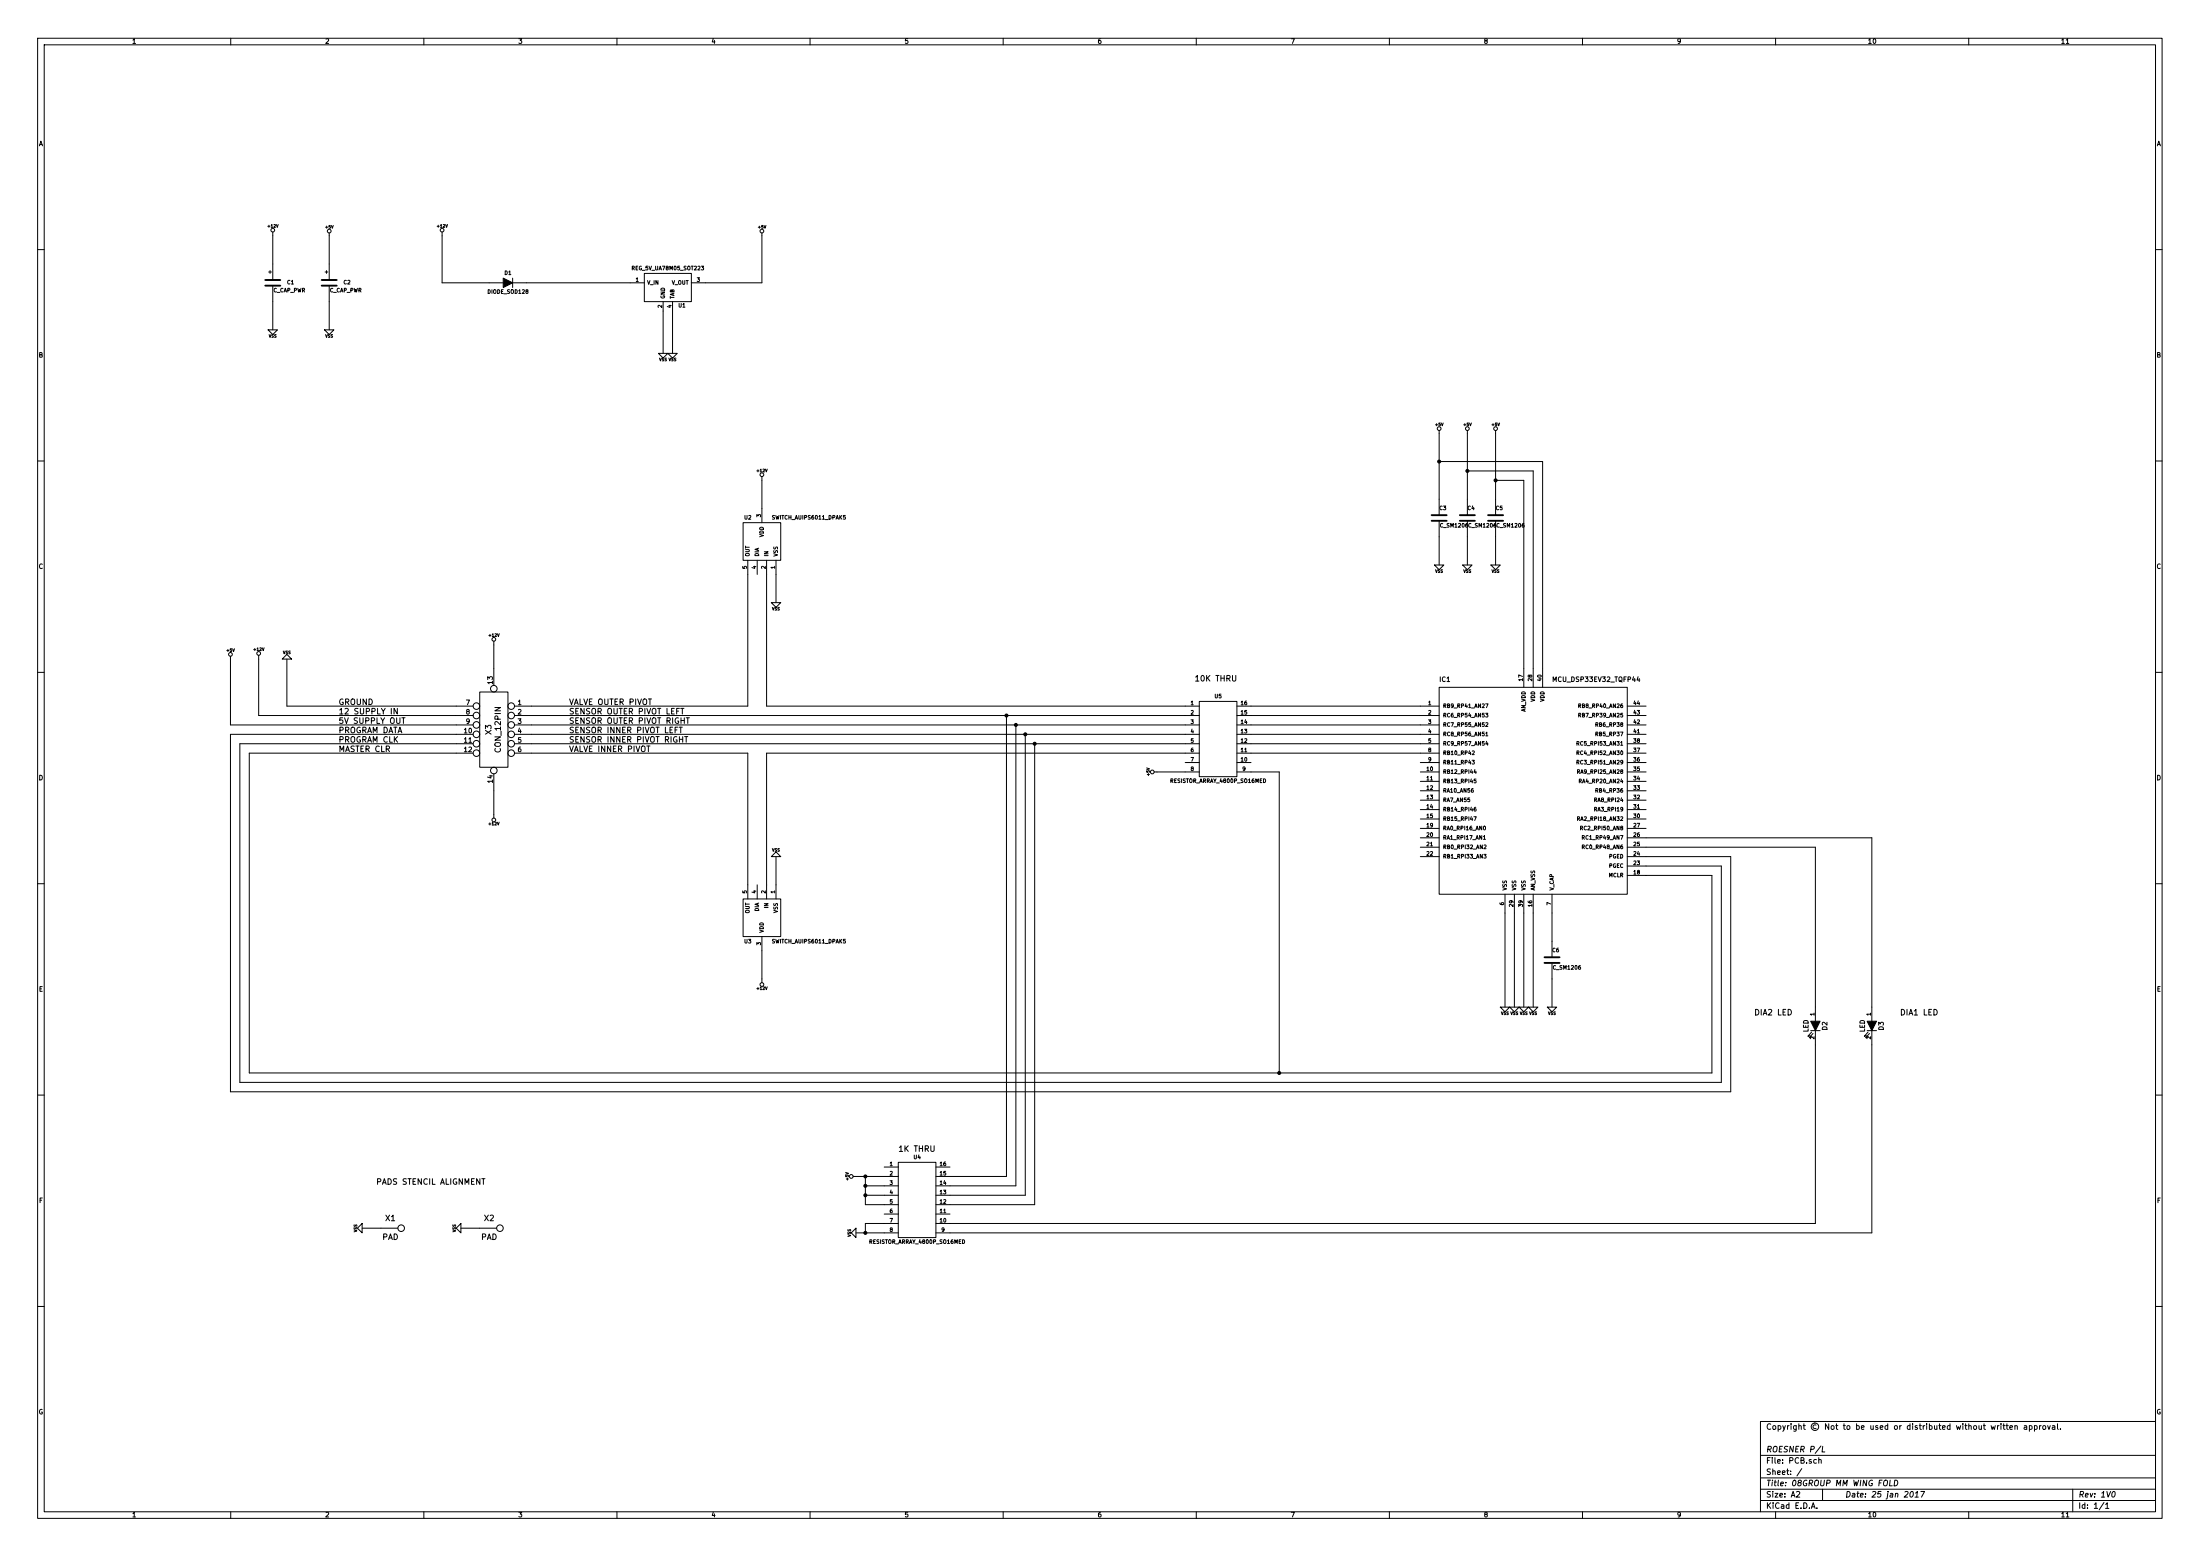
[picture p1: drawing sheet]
EESchema Schematic File Version 4
EELAYER 30 0
EELAYER END
$Descr A2 23386 16535
encoding utf-8
Sheet 1 1
Title "08GROUP MM WING FOLD"
Date "25 jan 2017"
Rev "1V0"
Comp "ROESNER P/L"
Comment1 ""
Comment2 "Copyright © Not to be used or distributed without written approval."
Comment3 ""
Comment4 ""
$EndDescr
Text Notes 4000 12600 0    60   ~ 0
PADS STENCIL ALIGNMENT
$Comp
L PCB-rescue:PAD X1
U 1 1
P 4050 13050
F 0 "X1" H 4150 13150 60  0000 C CNN
F 1 "PAD" H 4150 12950 60  0000 C CNN
F 2 "~" H 4050 13000 60  0000 C CNN
F 3 "~" H 4050 13000 60  0000 C CNN
	1    4050 13050
	1    0    0    -1  
$EndComp
$Comp
L PCB-rescue:PAD X2
U 1 1
P 5100 13050
F 0 "X2" H 5200 13150 60  0000 C CNN
F 1 "PAD" H 5200 12950 60  0000 C CNN
F 2 "~" H 5100 13000 60  0000 C CNN
F 3 "~" H 5100 13000 60  0000 C CNN
	1    5100 13050
	1    0    0    -1  
$EndComp
$Comp
L power:VSS #PWR01
U 1 1
P 3850 13050
F 0 "#PWR01" H 3850 13050 30  0001 C CNN
F 1 "VSS" H 3850 12980 30  0000 C CNN
F 2 "" H 3850 13050 60  0000 C CNN
F 3 "" H 3850 13050 60  0000 C CNN
	1    3850 13050
	0    1    1    0   
$EndComp
$Comp
L power:VSS #PWR02
U 1 1
P 4900 13050
F 0 "#PWR02" H 4900 13050 30  0001 C CNN
F 1 "VSS" H 4900 12980 30  0000 C CNN
F 2 "" H 4900 13050 60  0000 C CNN
F 3 "" H 4900 13050 60  0000 C CNN
	1    4900 13050
	0    1    1    0   
$EndComp
$Comp
L PCB-rescue:CON_12PIN X3
U 1 1
P 5250 7750
F 0 "X3" V 5200 7750 60  0000 C CNN
F 1 "CON_12PIN" V 5300 7750 60  0000 C CNN
F 2 "~" H 5250 7700 60  0000 C CNN
F 3 "~" H 5250 7700 60  0000 C CNN
	1    5250 7750
	1    0    0    -1  
$EndComp
$Comp
L PCB-rescue:DIODE_SOD128 D1
U 1 1
P 5400 3000
F 0 "D1" H 5400 3100 40  0000 C CNN
F 1 "DIODE_SOD128" H 5400 2900 40  0000 C CNN
F 2 "~" H 5400 3000 60  0000 C CNN
F 3 "~" H 5400 3000 60  0000 C CNN
	1    5400 3000
	1    0    0    -1  
$EndComp
$Comp
L PCB-rescue:+12V #PWR03
U 1 1
P 2750 7000
F 0 "#PWR03" H 2750 6950 20  0001 C CNN
F 1 "+12V" H 2750 7100 30  0000 C CNN
F 2 "" H 2750 7000 60  0000 C CNN
F 3 "" H 2750 7000 60  0000 C CNN
	1    2750 7000
	1    0    0    -1  
$EndComp
$Comp
L PCB-rescue:+5V #PWR04
U 1 1
P 2450 7000
F 0 "#PWR04" H 2450 7090 20  0001 C CNN
F 1 "+5V" H 2450 7090 30  0000 C CNN
F 2 "" H 2450 7000 60  0000 C CNN
F 3 "" H 2450 7000 60  0000 C CNN
	1    2450 7000
	1    0    0    -1  
$EndComp
$Comp
L power:VSS #PWR05
U 1 1
P 3050 7000
F 0 "#PWR05" H 3050 7000 30  0001 C CNN
F 1 "VSS" H 3050 6930 30  0000 C CNN
F 2 "" H 3050 7000 60  0000 C CNN
F 3 "" H 3050 7000 60  0000 C CNN
	1    3050 7000
	-1   0    0    1   
$EndComp
$Comp
L PCB-rescue:REG_5V_UA78M05_SOT223 U1
U 1 1
P 7100 3050
F 0 "U1" H 7250 2854 40  0000 C CNN
F 1 "REG_5V_UA78M05_SOT223" H 7100 3250 40  0000 C CNN
F 2 "~" H 7100 3050 60  0000 C CNN
F 3 "~" H 7100 3050 60  0000 C CNN
	1    7100 3050
	1    0    0    -1  
$EndComp
$Comp
L PCB-rescue:MCU_DSP33EV32_TQFP44 IC1
U 1 1
P 16300 8400
F 0 "IC1" H 15300 9550 50  0000 L BNN
F 1 "MCU_DSP33EV32_TQFP44" H 16500 9550 50  0000 L BNN
F 2 "TQFP100" H 15450 7250 50  0001 C CNN
F 3 "~" H 16300 8400 60  0000 C CNN
	1    16300 8400
	1    0    0    -1  
$EndComp
$Comp
L PCB-rescue:C_CAP_PWR C2
U 1 1
P 3500 3000
F 0 "C2" H 3650 3000 40  0000 L CNN
F 1 "C_CAP_PWR" H 3506 2915 40  0000 L CNN
F 2 "~" H 3538 2850 30  0000 C CNN
F 3 "~" H 3500 3000 60  0000 C CNN
	1    3500 3000
	1    0    0    -1  
$EndComp
$Comp
L PCB-rescue:C_CAP_PWR C1
U 1 1
P 2900 3000
F 0 "C1" H 3050 3000 40  0000 L CNN
F 1 "C_CAP_PWR" H 2906 2915 40  0000 L CNN
F 2 "~" H 2938 2850 30  0000 C CNN
F 3 "~" H 2900 3000 60  0000 C CNN
	1    2900 3000
	1    0    0    -1  
$EndComp
$Comp
L power:VSS #PWR06
U 1 1
P 3500 3500
F 0 "#PWR06" H 3500 3500 30  0001 C CNN
F 1 "VSS" H 3500 3430 30  0000 C CNN
F 2 "" H 3500 3500 60  0000 C CNN
F 3 "" H 3500 3500 60  0000 C CNN
	1    3500 3500
	1    0    0    -1  
$EndComp
$Comp
L power:VSS #PWR07
U 1 1
P 2900 3500
F 0 "#PWR07" H 2900 3500 30  0001 C CNN
F 1 "VSS" H 2900 3430 30  0000 C CNN
F 2 "" H 2900 3500 60  0000 C CNN
F 3 "" H 2900 3500 60  0000 C CNN
	1    2900 3500
	1    0    0    -1  
$EndComp
$Comp
L PCB-rescue:+12V #PWR08
U 1 1
P 2900 2500
F 0 "#PWR08" H 2900 2450 20  0001 C CNN
F 1 "+12V" H 2900 2600 30  0000 C CNN
F 2 "" H 2900 2500 60  0000 C CNN
F 3 "" H 2900 2500 60  0000 C CNN
	1    2900 2500
	1    0    0    -1  
$EndComp
$Comp
L PCB-rescue:+5V #PWR09
U 1 1
P 3500 2500
F 0 "#PWR09" H 3500 2590 20  0001 C CNN
F 1 "+5V" H 3500 2590 30  0000 C CNN
F 2 "" H 3500 2500 60  0000 C CNN
F 3 "" H 3500 2500 60  0000 C CNN
	1    3500 2500
	1    0    0    -1  
$EndComp
$Comp
L PCB-rescue:C_SM1206 C3
U 1 1
P 15300 5500
F 0 "C3" H 15300 5600 40  0000 L CNN
F 1 "C_SM1206" H 15306 5415 40  0000 L CNN
F 2 "~" H 15338 5350 30  0000 C CNN
F 3 "~" H 15300 5500 60  0000 C CNN
	1    15300 5500
	1    0    0    -1  
$EndComp
$Comp
L PCB-rescue:C_SM1206 C4
U 1 1
P 15600 5500
F 0 "C4" H 15600 5600 40  0000 L CNN
F 1 "C_SM1206" H 15606 5415 40  0000 L CNN
F 2 "~" H 15638 5350 30  0000 C CNN
F 3 "~" H 15600 5500 60  0000 C CNN
	1    15600 5500
	1    0    0    -1  
$EndComp
$Comp
L PCB-rescue:C_SM1206 C5
U 1 1
P 15900 5500
F 0 "C5" H 15900 5600 40  0000 L CNN
F 1 "C_SM1206" H 15906 5415 40  0000 L CNN
F 2 "~" H 15938 5350 30  0000 C CNN
F 3 "~" H 15900 5500 60  0000 C CNN
	1    15900 5500
	1    0    0    -1  
$EndComp
$Comp
L PCB-rescue:C_SM1206 C6
U 1 1
P 16500 10200
F 0 "C6" H 16500 10300 40  0000 L CNN
F 1 "C_SM1206" H 16506 10115 40  0000 L CNN
F 2 "~" H 16538 10050 30  0000 C CNN
F 3 "~" H 16500 10200 60  0000 C CNN
	1    16500 10200
	1    0    0    -1  
$EndComp
$Comp
L PCB-rescue:RESISTOR_ARRAY_4800P_SO16MED U4
U 1 1
P 9900 12700
F 0 "U4" H 9750 13100 40  0000 C CNN
F 1 "RESISTOR_ARRAY_4800P_SO16MED" H 9750 12200 40  0000 C CNN
F 2 "~" H 9750 12650 30  0000 C CIN
F 3 "~" H 9900 12700 60  0000 C CNN
	1    9900 12700
	1    0    0    -1  
$EndComp
$Comp
L PCB-rescue:RESISTOR_ARRAY_4800P_SO16MED U5
U 1 1
P 13100 7800
F 0 "U5" H 12950 8200 40  0000 C CNN
F 1 "RESISTOR_ARRAY_4800P_SO16MED" H 12950 7300 40  0000 C CNN
F 2 "~" H 12950 7750 30  0000 C CIN
F 3 "~" H 13100 7800 60  0000 C CNN
	1    13100 7800
	1    0    0    -1  
$EndComp
$Comp
L PCB-rescue:SWITCH_AUIPS6011_DPAK5 U2
U 1 1
P 8100 5750
F 0 "U2" H 8250 6000 40  0000 C CNN
F 1 "SWITCH_AUIPS6011_DPAK5" H 7600 6000 40  0000 C CNN
F 2 "~" H 8250 5600 30  0000 C CIN
F 3 "~" H 8250 5600 60  0000 C CNN
	1    8100 5750
	-1   0    0    -1  
$EndComp
$Comp
L PCB-rescue:LED D2
U 1 1
P 19300 10900
F 0 "D2" H 19300 11000 50  0000 C CNN
F 1 "LED" H 19300 10800 50  0000 C CNN
F 2 "~" H 19300 10900 60  0000 C CNN
F 3 "~" H 19300 10900 60  0000 C CNN
	1    19300 10900
	0    1    1    0   
$EndComp
$Comp
L PCB-rescue:+12V #PWR010
U 1 1
P 8100 5100
F 0 "#PWR010" H 8100 5050 20  0001 C CNN
F 1 "+12V" H 8100 5200 30  0000 C CNN
F 2 "" H 8100 5100 60  0000 C CNN
F 3 "" H 8100 5100 60  0000 C CNN
	1    8100 5100
	-1   0    0    -1  
$EndComp
$Comp
L power:VSS #PWR011
U 1 1
P 8250 6400
F 0 "#PWR011" H 8250 6400 30  0001 C CNN
F 1 "VSS" H 8250 6330 30  0000 C CNN
F 2 "" H 8250 6400 60  0000 C CNN
F 3 "" H 8250 6400 60  0000 C CNN
	1    8250 6400
	-1   0    0    -1  
$EndComp
$Comp
L PCB-rescue:SWITCH_AUIPS6011_DPAK5 U3
U 1 1
P 8100 9750
F 0 "U3" H 8250 10000 40  0000 C CNN
F 1 "SWITCH_AUIPS6011_DPAK5" H 7600 10000 40  0000 C CNN
F 2 "~" H 8250 9600 30  0000 C CIN
F 3 "~" H 8250 9600 60  0000 C CNN
	1    8100 9750
	-1   0    0    1   
$EndComp
$Comp
L PCB-rescue:+12V #PWR012
U 1 1
P 8100 10400
F 0 "#PWR012" H 8100 10350 20  0001 C CNN
F 1 "+12V" H 8100 10500 30  0000 C CNN
F 2 "" H 8100 10400 60  0000 C CNN
F 3 "" H 8100 10400 60  0000 C CNN
	1    8100 10400
	-1   0    0    1   
$EndComp
$Comp
L power:VSS #PWR013
U 1 1
P 8250 9100
F 0 "#PWR013" H 8250 9100 30  0001 C CNN
F 1 "VSS" H 8250 9030 30  0000 C CNN
F 2 "" H 8250 9100 60  0000 C CNN
F 3 "" H 8250 9100 60  0000 C CNN
	1    8250 9100
	-1   0    0    1   
$EndComp
Text Notes 12700 7250 0    60   ~ 0
10K THRU
Text Notes 9550 12250 0    60   ~ 0
1K THRU
$Comp
L PCB-rescue:+5V #PWR014
U 1 1
P 12300 8200
F 0 "#PWR014" H 12300 8290 20  0001 C CNN
F 1 "+5V" H 12300 8290 30  0000 C CNN
F 2 "" H 12300 8200 60  0000 C CNN
F 3 "" H 12300 8200 60  0000 C CNN
	1    12300 8200
	0    -1   -1   0   
$EndComp
$Comp
L PCB-rescue:+5V #PWR015
U 1 1
P 9100 12500
F 0 "#PWR015" H 9100 12590 20  0001 C CNN
F 1 "+5V" H 9100 12590 30  0000 C CNN
F 2 "" H 9100 12500 60  0000 C CNN
F 3 "" H 9100 12500 60  0000 C CNN
	1    9100 12500
	0    -1   -1   0   
$EndComp
$Comp
L power:VSS #PWR016
U 1 1
P 9100 13100
F 0 "#PWR016" H 9100 13100 30  0001 C CNN
F 1 "VSS" H 9100 13030 30  0000 C CNN
F 2 "" H 9100 13100 60  0000 C CNN
F 3 "" H 9100 13100 60  0000 C CNN
	1    9100 13100
	0    1    1    0   
$EndComp
$Comp
L power:VSS #PWR017
U 1 1
P 16500 10700
F 0 "#PWR017" H 16500 10700 30  0001 C CNN
F 1 "VSS" H 16500 10630 30  0000 C CNN
F 2 "" H 16500 10700 60  0000 C CNN
F 3 "" H 16500 10700 60  0000 C CNN
	1    16500 10700
	1    0    0    -1  
$EndComp
$Comp
L power:VSS #PWR018
U 1 1
P 16300 10700
F 0 "#PWR018" H 16300 10700 30  0001 C CNN
F 1 "VSS" H 16300 10630 30  0000 C CNN
F 2 "" H 16300 10700 60  0000 C CNN
F 3 "" H 16300 10700 60  0000 C CNN
	1    16300 10700
	1    0    0    -1  
$EndComp
$Comp
L power:VSS #PWR019
U 1 1
P 16200 10700
F 0 "#PWR019" H 16200 10700 30  0001 C CNN
F 1 "VSS" H 16200 10630 30  0000 C CNN
F 2 "" H 16200 10700 60  0000 C CNN
F 3 "" H 16200 10700 60  0000 C CNN
	1    16200 10700
	1    0    0    -1  
$EndComp
$Comp
L power:VSS #PWR020
U 1 1
P 16100 10700
F 0 "#PWR020" H 16100 10700 30  0001 C CNN
F 1 "VSS" H 16100 10630 30  0000 C CNN
F 2 "" H 16100 10700 60  0000 C CNN
F 3 "" H 16100 10700 60  0000 C CNN
	1    16100 10700
	1    0    0    -1  
$EndComp
$Comp
L power:VSS #PWR021
U 1 1
P 16000 10700
F 0 "#PWR021" H 16000 10700 30  0001 C CNN
F 1 "VSS" H 16000 10630 30  0000 C CNN
F 2 "" H 16000 10700 60  0000 C CNN
F 3 "" H 16000 10700 60  0000 C CNN
	1    16000 10700
	1    0    0    -1  
$EndComp
$Comp
L power:VSS #PWR022
U 1 1
P 15900 6000
F 0 "#PWR022" H 15900 6000 30  0001 C CNN
F 1 "VSS" H 15900 5930 30  0000 C CNN
F 2 "" H 15900 6000 60  0000 C CNN
F 3 "" H 15900 6000 60  0000 C CNN
	1    15900 6000
	1    0    0    -1  
$EndComp
$Comp
L power:VSS #PWR023
U 1 1
P 15600 6000
F 0 "#PWR023" H 15600 6000 30  0001 C CNN
F 1 "VSS" H 15600 5930 30  0000 C CNN
F 2 "" H 15600 6000 60  0000 C CNN
F 3 "" H 15600 6000 60  0000 C CNN
	1    15600 6000
	1    0    0    -1  
$EndComp
$Comp
L power:VSS #PWR024
U 1 1
P 15300 6000
F 0 "#PWR024" H 15300 6000 30  0001 C CNN
F 1 "VSS" H 15300 5930 30  0000 C CNN
F 2 "" H 15300 6000 60  0000 C CNN
F 3 "" H 15300 6000 60  0000 C CNN
	1    15300 6000
	1    0    0    -1  
$EndComp
$Comp
L PCB-rescue:+5V #PWR025
U 1 1
P 15300 4600
F 0 "#PWR025" H 15300 4690 20  0001 C CNN
F 1 "+5V" H 15300 4690 30  0000 C CNN
F 2 "" H 15300 4600 60  0000 C CNN
F 3 "" H 15300 4600 60  0000 C CNN
	1    15300 4600
	1    0    0    -1  
$EndComp
$Comp
L PCB-rescue:+5V #PWR026
U 1 1
P 15600 4600
F 0 "#PWR026" H 15600 4690 20  0001 C CNN
F 1 "+5V" H 15600 4690 30  0000 C CNN
F 2 "" H 15600 4600 60  0000 C CNN
F 3 "" H 15600 4600 60  0000 C CNN
	1    15600 4600
	1    0    0    -1  
$EndComp
$Comp
L PCB-rescue:+5V #PWR027
U 1 1
P 15900 4600
F 0 "#PWR027" H 15900 4690 20  0001 C CNN
F 1 "+5V" H 15900 4690 30  0000 C CNN
F 2 "" H 15900 4600 60  0000 C CNN
F 3 "" H 15900 4600 60  0000 C CNN
	1    15900 4600
	1    0    0    -1  
$EndComp
$Comp
L PCB-rescue:+12V #PWR028
U 1 1
P 4700 2500
F 0 "#PWR028" H 4700 2450 20  0001 C CNN
F 1 "+12V" H 4700 2600 30  0000 C CNN
F 2 "" H 4700 2500 60  0000 C CNN
F 3 "" H 4700 2500 60  0000 C CNN
	1    4700 2500
	1    0    0    -1  
$EndComp
$Comp
L PCB-rescue:+5V #PWR029
U 1 1
P 8100 2500
F 0 "#PWR029" H 8100 2590 20  0001 C CNN
F 1 "+5V" H 8100 2590 30  0000 C CNN
F 2 "" H 8100 2500 60  0000 C CNN
F 3 "" H 8100 2500 60  0000 C CNN
	1    8100 2500
	1    0    0    -1  
$EndComp
$Comp
L power:VSS #PWR030
U 1 1
P 7050 3750
F 0 "#PWR030" H 7050 3750 30  0001 C CNN
F 1 "VSS" H 7050 3680 30  0000 C CNN
F 2 "" H 7050 3750 60  0000 C CNN
F 3 "" H 7050 3750 60  0000 C CNN
	1    7050 3750
	1    0    0    -1  
$EndComp
$Comp
L power:VSS #PWR031
U 1 1
P 7150 3750
F 0 "#PWR031" H 7150 3750 30  0001 C CNN
F 1 "VSS" H 7150 3680 30  0000 C CNN
F 2 "" H 7150 3750 60  0000 C CNN
F 3 "" H 7150 3750 60  0000 C CNN
	1    7150 3750
	1    0    0    -1  
$EndComp
Text Notes 6050 7500 0    60   ~ 0
VALVE OUTER PIVOT
Text Notes 6050 8000 0    60   ~ 0
VALVE INNER PIVOT
Text Notes 6050 7900 0    60   ~ 0
SENSOR INNER PIVOT RIGHT
Text Notes 6050 7800 0    60   ~ 0
SENSOR INNER PIVOT LEFT
Text Notes 6050 7600 0    60   ~ 0
SENSOR OUTER PIVOT LEFT
Text Notes 6050 7700 0    60   ~ 0
SENSOR OUTER PIVOT RIGHT
Text Notes 3600 7600 0    60   ~ 0
12 SUPPLY IN
Text Notes 3600 7700 0    60   ~ 0
5V SUPPLY OUT
Text Notes 3600 7500 0    60   ~ 0
GROUND
Text Notes 3600 8000 0    60   ~ 0
MASTER CLR
Text Notes 3600 7800 0    60   ~ 0
PROGRAM DATA
Text Notes 3600 7900 0    60   ~ 0
PROGRAM CLK
$Comp
L PCB-rescue:+12V #PWR032
U 1 1
P 5250 6850
F 0 "#PWR032" H 5250 6800 20  0001 C CNN
F 1 "+12V" H 5250 6950 30  0000 C CNN
F 2 "" H 5250 6850 60  0000 C CNN
F 3 "" H 5250 6850 60  0000 C CNN
	1    5250 6850
	1    0    0    -1  
$EndComp
$Comp
L PCB-rescue:+12V #PWR033
U 1 1
P 5250 8650
F 0 "#PWR033" H 5250 8600 20  0001 C CNN
F 1 "+12V" H 5250 8750 30  0000 C CNN
F 2 "" H 5250 8650 60  0000 C CNN
F 3 "" H 5250 8650 60  0000 C CNN
	1    5250 8650
	-1   0    0    1   
$EndComp
Wire Wire Line
	5100 13050 4900 13050
Wire Wire Line
	4050 13050 3850 13050
Wire Wire Line
	3050 7500 3050 7000
Wire Wire Line
	2750 7000 2750 7600
Wire Wire Line
	2450 7000 2450 7700
Wire Wire Line
	3500 2500 3500 2800
Wire Wire Line
	3500 3200 3500 3500
Wire Wire Line
	2900 3500 2900 3200
Wire Wire Line
	2900 2800 2900 2500
Wire Wire Line
	2750 7600 4850 7600
Wire Wire Line
	2450 7700 4850 7700
Wire Wire Line
	8100 5400 8100 5100
Wire Wire Line
	8250 6100 8250 6400
Wire Wire Line
	8100 10100 8100 10400
Wire Wire Line
	8250 9400 8250 9100
Wire Wire Line
	5650 7600 10700 7600
Wire Wire Line
	5650 7700 10800 7700
Wire Wire Line
	5650 7800 10900 7800
Wire Wire Line
	5650 7900 11000 7900
Wire Wire Line
	15100 7500 13300 7500
Wire Wire Line
	15100 7600 13300 7600
Wire Wire Line
	15100 7700 13300 7700
Wire Wire Line
	15100 7800 13300 7800
Wire Wire Line
	15100 7900 13300 7900
Wire Wire Line
	15100 8000 13300 8000
Wire Wire Line
	17500 9300 18200 9300
Wire Wire Line
	18200 9300 18200 11400
Wire Wire Line
	18200 11400 13600 11400
Wire Wire Line
	13600 11400 13600 8200
Wire Wire Line
	13600 8200 13300 8200
Wire Wire Line
	12600 8200 12300 8200
Wire Wire Line
	9100 12500 9200 12500
Wire Wire Line
	9200 12800 9400 12800
Wire Wire Line
	9200 12500 9200 12600
Connection ~ 9200 12500
Wire Wire Line
	9400 12700 9200 12700
Connection ~ 9200 12700
Wire Wire Line
	9400 12600 9200 12600
Connection ~ 9200 12600
Wire Wire Line
	2650 11400 2650 8000
Connection ~ 13600 11400
Wire Wire Line
	17500 9200 18300 9200
Wire Wire Line
	18300 9200 18300 11500
Wire Wire Line
	18300 11500 2550 11500
Wire Wire Line
	2550 11500 2550 7900
Wire Wire Line
	2450 7800 2450 11600
Wire Wire Line
	2450 11600 18400 11600
Wire Wire Line
	18400 11600 18400 9100
Wire Wire Line
	18400 9100 17500 9100
Wire Wire Line
	10100 12500 10700 12500
Wire Wire Line
	10700 12500 10700 7600
Connection ~ 10700 7600
Wire Wire Line
	10800 7700 10800 12600
Wire Wire Line
	10800 12600 10100 12600
Connection ~ 10800 7700
Wire Wire Line
	10100 12700 10900 12700
Wire Wire Line
	10900 12700 10900 7800
Connection ~ 10900 7800
Wire Wire Line
	11000 7900 11000 12800
Wire Wire Line
	11000 12800 10100 12800
Connection ~ 11000 7900
Wire Wire Line
	16500 10000 16500 9700
Wire Wire Line
	16500 10400 16500 10700
Wire Wire Line
	16300 9700 16300 10700
Wire Wire Line
	16200 10700 16200 9700
Wire Wire Line
	16100 9700 16100 10700
Wire Wire Line
	16000 10700 16000 9700
Wire Wire Line
	15300 4600 15300 4900
Wire Wire Line
	15600 4600 15600 5000
Wire Wire Line
	15900 4600 15900 5100
Wire Wire Line
	15900 5700 15900 6000
Wire Wire Line
	15600 5700 15600 6000
Wire Wire Line
	15300 5700 15300 6000
Wire Wire Line
	16200 7100 16200 5100
Wire Wire Line
	16200 5100 15900 5100
Connection ~ 15900 5100
Wire Wire Line
	16300 7100 16300 5000
Wire Wire Line
	16300 5000 15600 5000
Connection ~ 15600 5000
Wire Wire Line
	16400 7100 16400 4900
Wire Wire Line
	16400 4900 15300 4900
Connection ~ 15300 4900
Wire Wire Line
	4700 2500 4700 3000
Wire Wire Line
	4700 3000 5200 3000
Wire Wire Line
	5600 3000 6700 3000
Wire Wire Line
	7500 3000 8100 3000
Wire Wire Line
	8100 3000 8100 2500
Wire Wire Line
	7150 3300 7150 3750
Wire Wire Line
	7050 3300 7050 3750
Wire Wire Line
	12600 7500 8150 7500
Wire Wire Line
	8150 7500 8150 6100
Wire Wire Line
	7950 6100 7950 7500
Wire Wire Line
	7950 7500 5650 7500
Wire Wire Line
	7950 9400 7950 8000
Wire Wire Line
	7950 8000 5650 8000
Wire Wire Line
	12600 8000 8150 8000
Wire Wire Line
	8150 8000 8150 9400
Wire Wire Line
	5250 7100 5250 6850
Wire Wire Line
	5250 8400 5250 8650
Wire Wire Line
	4850 7500 3050 7500
Wire Wire Line
	2650 8000 4850 8000
Wire Wire Line
	2550 7900 4850 7900
Wire Wire Line
	2450 7800 4850 7800
Wire Wire Line
	9400 13100 9200 13100
Wire Wire Line
	9400 13000 9200 13000
Wire Wire Line
	9200 13000 9200 13100
Connection ~ 9200 13100
Wire Wire Line
	17500 9000 19300 9000
Wire Wire Line
	19300 9000 19300 10700
Wire Wire Line
	17500 8900 19900 8900
Wire Wire Line
	19900 8900 19900 10700
$Comp
L PCB-rescue:LED D3
U 1 1
P 19900 10900
F 0 "D3" H 19900 11000 50  0000 C CNN
F 1 "LED" H 19900 10800 50  0000 C CNN
F 2 "~" H 19900 10900 60  0000 C CNN
F 3 "~" H 19900 10900 60  0000 C CNN
	1    19900 10900
	0    1    1    0   
$EndComp
Wire Wire Line
	19300 11100 19300 13000
Wire Wire Line
	19300 13000 10100 13000
Wire Wire Line
	10100 13100 19900 13100
Wire Wire Line
	19900 13100 19900 11100
Text Notes 20200 10800 0    60   ~ 0
DIA1 LED
Text Notes 18650 10800 0    60   ~ 0
DIA2 LED\n
Wire Wire Line
	9200 12500 9400 12500
Wire Wire Line
	9200 12700 9200 12800
Wire Wire Line
	9200 12600 9200 12700
Wire Wire Line
	13600 11400 2650 11400
Wire Wire Line
	10700 7600 12600 7600
Wire Wire Line
	10800 7700 12600 7700
Wire Wire Line
	10900 7800 12600 7800
Wire Wire Line
	11000 7900 12600 7900
Wire Wire Line
	15900 5100 15900 5300
Wire Wire Line
	15600 5000 15600 5300
Wire Wire Line
	15300 4900 15300 5300
Wire Wire Line
	9200 13100 9100 13100
$EndSCHEMATC
